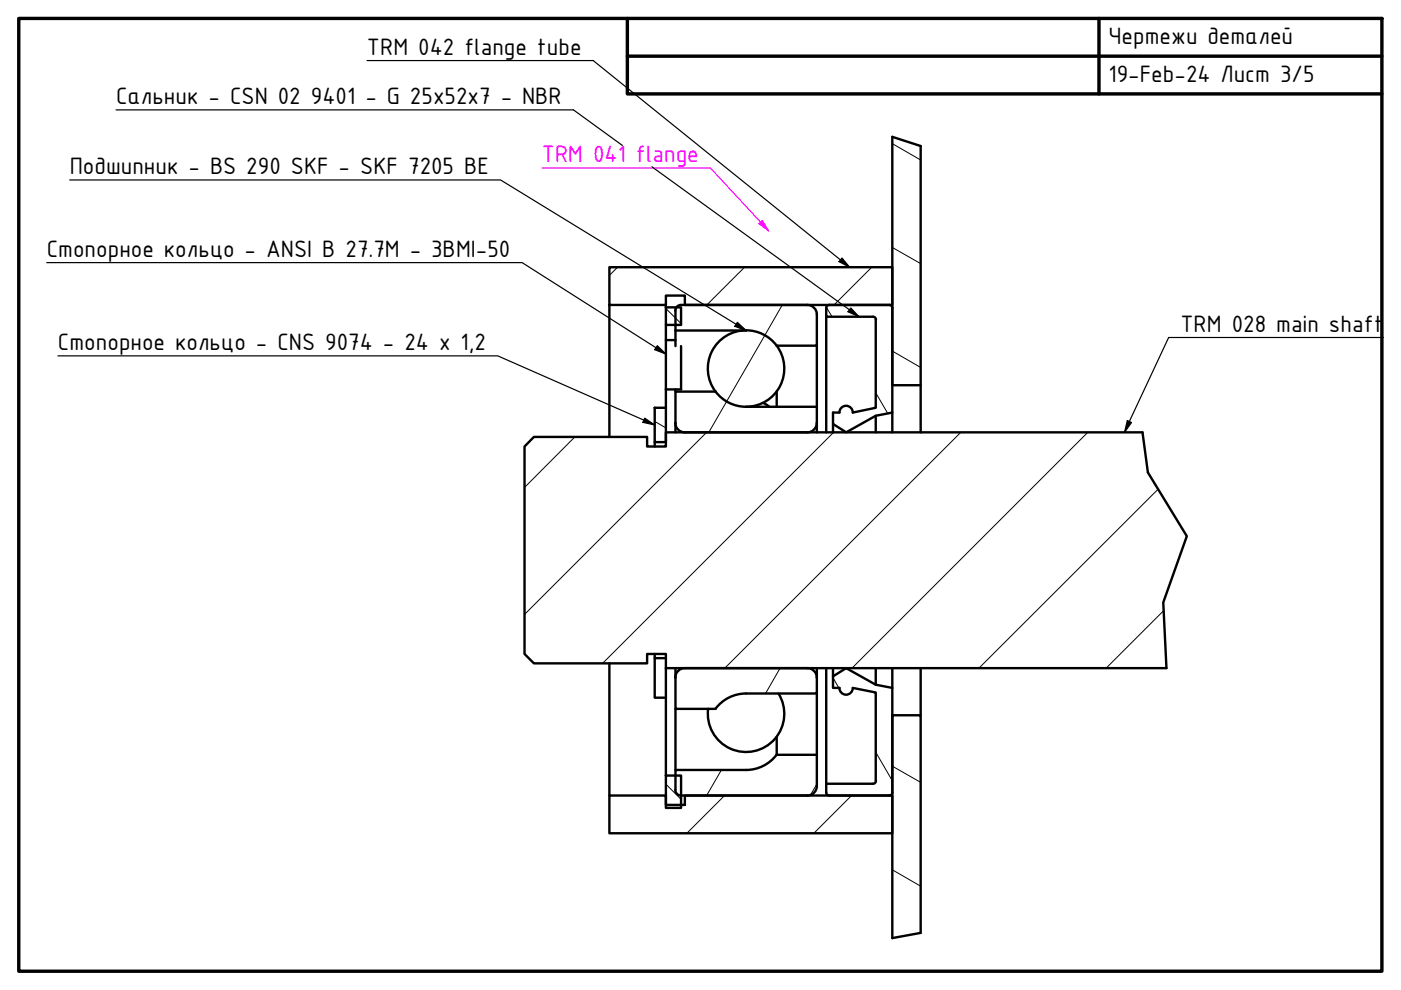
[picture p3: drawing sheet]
<svg xmlns="http://www.w3.org/2000/svg" width="297mm" height="210mm" viewBox="0 0 297 210" stroke-linecap="round" stroke-linejoin="round" font-family="sans-serif">
<!-- layer: Hatch (ISO) -->
<g fill="none" stroke="#000" stroke-width=".21">
<path d="M189.2 30.5l6 3.4M130.9 56.7l-1.7 1.7M157.9 56.7l-8 8M184.8 56.7l-8 8M189.2 52.5l6 3.4M141.2 65.4l3.2 3.2M143.7 64.9l-.5 .9M165.9 64.7l-15.6 27M175.2 65.2l1.2 2M189.2 74.4l6 3.5M121.9 92.6l-10.7 10.7M138.8 89.3l2.4 1.4"/>
<path d="M149.8 91.7l-38.6 38.6M173.1 90.3l-.5 .7M176.7 91.7l-48.9 48.9M185.7 83.3l2.5 4.3M203.7 91.7l-50 50M230.6 91.7l-50 50M245.5 103.7l-37.9 38M246.7 129.5l-12.2 12.2M165.4 141.7l-3.1 5.3M176.6 143.7l1.2 2.2M178.1 146.4l.2 .3M185.7 159.5l3.5 6"/>
<path d="M141.2 166.3l3.2 3.2M153 163.3l-3.2 5.4M153.6 168.7l-8 8M173.2 166.3l-1.3 2.2M180.6 168.7l-8 8M189.2 162.4l6 3.5M189.2 184.4l6 3.5"/>
</g>
<!-- layer: Break Line (ISO) -->
<path d="M189.2 29l6 2M242.2 91.7l1.2 8.5 8.2 13.5-5 14 .7 14M195.2 197.8l-6 1.1" fill="none" stroke="#000" stroke-width=".51"/>
<!-- layer: Visible (ISO) -->
<g fill="none" stroke="#000" stroke-width=".51">
<path d="M189.2 29v52.7h6v-50.7M129.2 56.7h60v8h-44v-2h-4v2h-12zM129.2 64.7v27.9M141.2 65.2h3.2v3.7h-3.2zM141.2 64.7v.5M141.2 68.9v3.2M143.2 72.1h-2v10.5M143.2 70.1h15M143.2 65.8v7.6M144.4 73.4v9.2h-3.2M171.2 64.7a2.01 2.01 0 0 1 2 2M171.2 64.7h-26.8a1.21 1.21 0 0 0-1.2 1.2"/>
<path d="M173.2 66.6v6.7h-8.5M173.2 73.3v12.9M175.2 67.2v24.5M175.8 64.7a.61 .61 0 0 0-.6 .6v1.9h9.9a.61 .61 0 0 1 .6 .6M175.8 64.7h12.8a.61 .61 0 0 1 .6 .5v22.3l-3.5 .7-6.3 3.5-2.8-1.8v-2.4h1.4a1.4 1.4 0 0 1 1.4-1.5 1.4 1.4 0 0 1 1.4 1.5l4.9-1v-18.8M138.8 86.5h2.4v7.2h-2.4zM138.8 93.7v1M141.2 82.6v3.9M143.2 89.7a2.01 2.01 0 0 0 2 2h26M143.2 82.6v.4M151.7 83h-8.5v8.7M158.2 86.2h15v5.5"/>
<path d="M161.8 85.4l1.4 .9M164.7 83v3.2M173.2 89.7a2.01 2.01 0 0 1-2 2M176.6 89.9v1.8M185.7 88.2v3.5M189.2 87.5v4.2M195.2 81.7v10M242.2 91.7h-101v3h-4v-2.1h-24l-2 2.1v44l2 1.9h24v-1.9h4v3M138.8 138.7v.8h2.4M138.8 139.5v8.4h2.4M129.2 140.6v28.1M141.2 141.7v22.7"/>
<path d="M141.2 141.7h106.1M143.2 141.7v8.6h8.5M143.2 150.3v13M145.2 141.7a2.01 2.01 0 0 0-2 2M158.2 147a8.1 8.1 0 0 0-6.5 3.3M164.7 156.2v3.8M165.1 147a8.1 8.1 0 0 1-5.2 12.3 8.1 8.1 0 0 1-9.8-9M171.2 141.7a2.01 2.01 0 0 1 2 2M173.2 141.7v5.3h-15M173.2 147v13M175.2 141.7v24.5M176.6 143.4v2.5h1.4a1.4 1.4 0 0 0 1.4 1.4 1.4 1.4 0 0 0 1.4-1.4l4.9 .9v18.7"/>
<path d="M176.6 143.4l2.8-1.7 6.3 3.5 3.5 .7v22.2a.61 .61 0 0 1-.6 .6h-12.8M176.6 141.7v1.7M185.7 141.7v3.5M189.2 141.7v4.2M195.2 141.7v10M129.2 168.7h12v2h4v-2h44v8h-60zM141.2 164.4h3.2v6.9h-3.2zM143.2 167.5a1.21 1.21 0 0 0 1.2 1.2h26.8M158.2 163.3h-15v4.1M164.7 160a8.1 8.1 0 0 1-6.5 3.3M164.7 160h8.5v6.7a2.01 2.01 0 0 1-2 2M185.7 165.6a.61 .61 0 0 1-.6 .6h-9.9v1.9a.61 .61 0 0 0 .6 .6"/>
<path d="M195.2 197.8v-46.1h-6v47.2"/>
<circle cx="158.2" cy="78.1" r="8.1"/>
</g>
<!-- layer: Border (ISO) -->
<path d="M4 3.9h289v202h-289zM133 3.9v16h160M133 11.9h160M233 3.9v16" fill="none" stroke="#000" stroke-width=".72"/>
<!-- layer: Symbol (ISO) -->
<path d="M293.3 71.6h-45.5l-9.4 20.1M239 89.2l.9 .4-1.5 2.1z" fill="none" stroke="#000" stroke-width=".25"/>
<path d="M239 89.2l.9 .4-1.5 2.1z" fill="#000"/>
<path d="M161.2 47.1l1.7 1.9" fill="none" stroke="#f0f" stroke-width=".25"/>
<path d="M160.9 47.4l.7-.6 1.3 2.2z" fill="#f0f"/>
<path d="M114.9 35.6h35.7l10.6 11.5M160.9 47.4l.7-.6 1.3 2.2z" fill="none" stroke="#f0f" stroke-width=".25"/>
<path d="M77.8 12.8h48l22.3 18M14.8 38.2h91.3l52.1 31.9M24.6 23.3h97l10.4 7.5M138.2 35.4l43.9 31.8M148.1 30.9l32 25.8M9.9 55.7h100.8l30.5 19.4M178.5 54.7l1.6 2-2.2-1.2zM12.3 75.5h93.2l33.3 14.6M139.4 73.3l1.8 1.8-2.4-1zM156.3 68.3l1.9 1.8-2.4-.9zM180.4 65.3l1.7 1.9-2.3-1.1zM136.7 88.7l2.1 1.4-2.5-.6z" fill="none" stroke="#000" stroke-width=".25"/>
<path d="M178.5 54.7l1.6 2-2.2-1.2zM139.4 73.3l1.8 1.8-2.4-1zM156.3 68.3l1.9 1.8-2.4-.9zM180.4 65.3l1.7 1.9-2.3-1.1zM136.7 88.7l2.1 1.4-2.5-.6z" fill="#000"/>
<g font-size="5.4">
<text x="77.8" y="11.6">TRM 042 flange tube</text>
<text x="235" y="9.4">Чертежи деталей</text>
<text x="235" y="17.4">19-Feb-24 Лист 3/5</text>
<text x="24.6" y="22">Сальник - CSN 02</text>
<text x="65.9" y="22">9401 - G 25x52x7 - NBR</text>
<text x="14.8" y="36.9">Подшипник - BS 290 SKF - SKF 7205 BE</text>
<text x="9.9" y="54.4">Стопорное кольцо - ANSI B 27.7M - 3BMI-50</text>
<text x="250.3" y="70.3">TRM 028 main shaft</text>
<text x="12.3" y="74.2">Стопорное кольцо - CNS 9074 - 24 x 1,2</text>
</g>
<text font-size="5.4" fill="#f0f" x="114.9" y="34.3">TRM 041 flange</text>
</svg>
